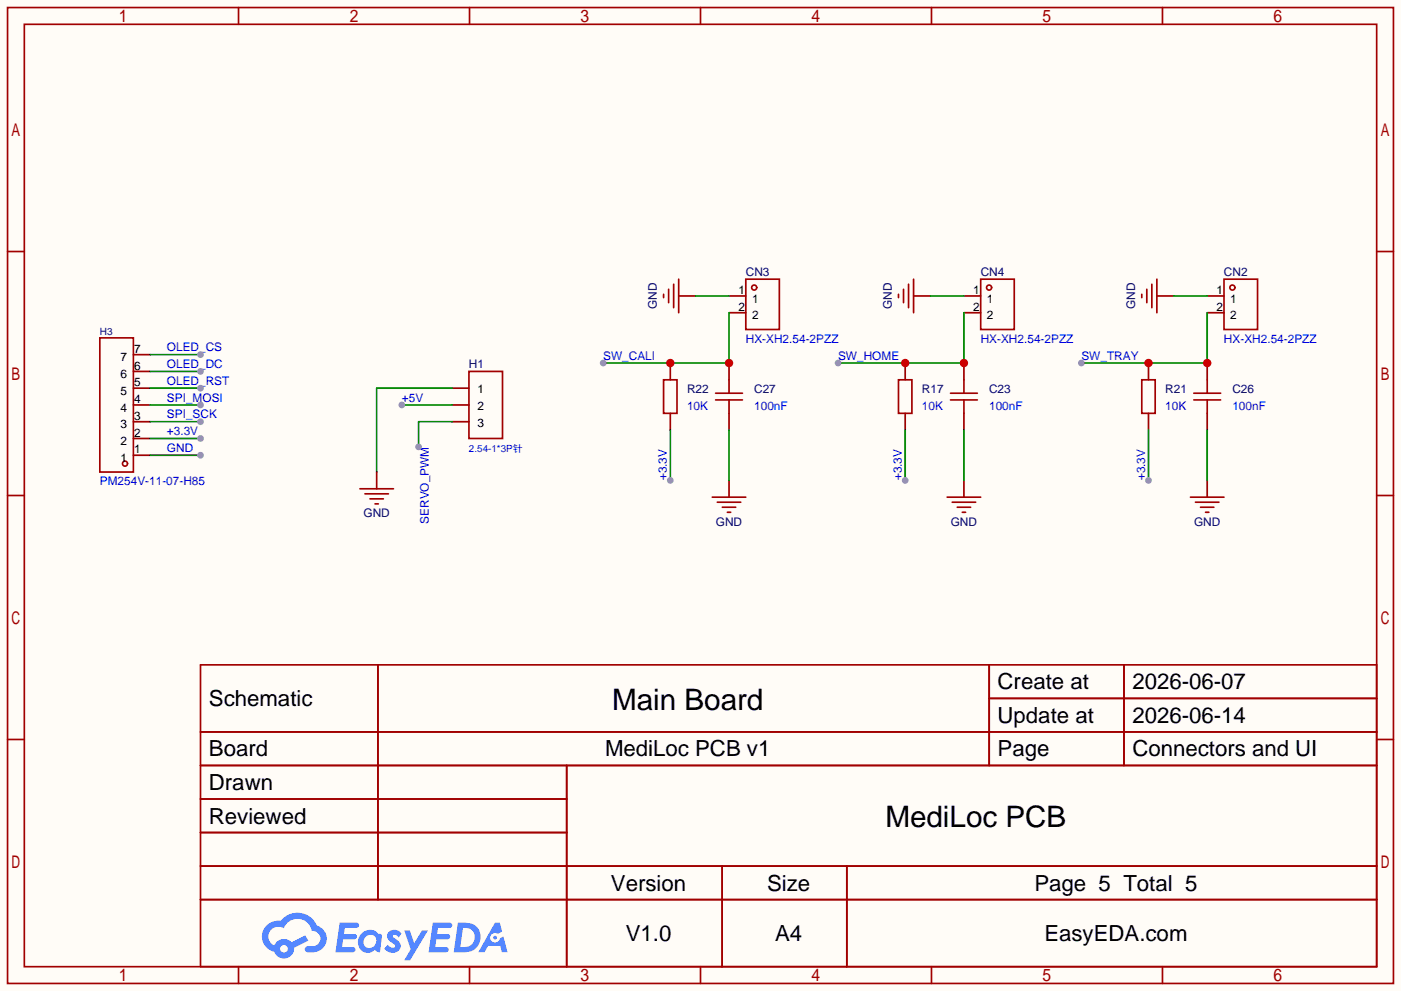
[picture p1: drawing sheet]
<svg xmlns="http://www.w3.org/2000/svg" width="212mm" height="150mm" viewBox="0 0 212 150" stroke-linecap="round" stroke-linejoin="round" font-family="sans-serif">
<path d="M0 0h212.1v150.1h-212.1z" fill="#fffcf7"/>
<g fill="none" stroke="#a10000" stroke-width=".25">
<path d="M1.1 1.1h209.8v147.9h-209.8zM3.7 3.7h204.7v142.7h-204.7zM36.1 1.1v2.6M71.1 1.1v2.6M106 1.1v2.6M141 1.1v2.6M176 1.1v2.6M1.1 38.1h2.6M208.4 38.1h2.5M1.1 75.1h2.6M208.4 75.1h2.5M1.1 112h2.6"/>
<path d="M30.4 100.7h178v45.7h-178zM30.4 110.9h178M30.4 116h178M57.2 100.7v35.6M85.8 116v30.4M149.8 100.7v15.3M149.8 105.8h58.6M170.2 100.7v15.3M208.4 112h2.5M30.4 121h55.4M30.4 131.2h178M30.4 126.1h55.4"/>
<path d="M30.4 136.3h178M109.3 131.2v15.2M128.2 131.2v15.2M36.1 146.4v2.6M71.1 146.4v2.6M106 146.4v2.6M141 146.4v2.6M176 146.4v2.6"/>
</g>
<g fill="#5487ff">
<path d="M58.9 141.1a1.3 1.3 0 0 1 1.9 .3l-.4 .6a.54 .54 0 0 0-1-.2l.1 .1a2.32 2.32 0 0 1 1.2 1.4 1.36 1.36 0 0 1-1.1 1 1.36 1.36 0 0 1-1.4-.6l.5-.6a.7 .7 0 0 0 1.1 .3v-.3a2.4 2.4 0 0 1-1.2-1.3l.1-.5z"/>
<path d="M61.2 140.9h.8l.7 2 1.2-2h.9l-2.7 4.6h-.9l1-1.7z"/>
<path d="M51.4 139.8h1.7a1.31 1.31 0 0 1 1.2 .2 .4 .4 0 0 1-.4 .6h-1.7l-.1 .9h1.6a.4 .4 0 0 1 .3 .4 .4 .4 0 0 1-.4 .4h-1.7l-.1 1.2h.8a1.23 1.23 0 0 1 1.2 .2 .39 .39 0 0 1-.4 .5h-2.6z"/>
<path d="M65.5 139.8h1.7a1.32 1.32 0 0 1 1.2 .2 .39 .39 0 0 1-.3 .6h-1.8l-.1 .9h1.6a.4 .4 0 0 1 .4 .4 .4 .4 0 0 1-.5 .4h-1.6l-.2 1.2h.8a1.23 1.23 0 0 1 1.2 .2 .39 .39 0 0 1-.4 .5h-2.6z"/>
<path d="M74.9 139.8h.8l.3 1.3-.6 .4a.75 .75 0 0 0-1.1 .3 .75 .75 0 0 0 .4 1 .75 .75 0 0 0 1-.7l.5-.2 .6 2.3h-.8l-.3-.9h-1.8l-.5 .9h-1z"/>
<path d="M69.3 139.8l-.6 4.4h1.4a2.27 2.27 0 0 0 2.6-1.6 2.27 2.27 0 0 0-1.4-2.7zM70.1 140.6a1.5 1.5 0 0 1 1.8 1.5 1.5 1.5 0 0 1-1.9 1.4h-.3z"/>
<path d="M54.7 141.4a1.62 1.62 0 0 0-.4 2.1 1.62 1.62 0 0 0 2.1 .7l.3-.3 .4 .3h.4l.3-2.4-.1-.3h-.2a.57 .57 0 0 1-.6-.4 1.73 1.73 0 0 0-2.2 .3zM55.3 141.9a.96 .96 0 0 1 1.5 0 .96 .96 0 0 1-.2 1.5 .95 .95 0 0 1-1.4-.1 .95 .95 0 0 1 .1-1.4z"/>
<path d="M40.4 140.2a2.37 2.37 0 0 0 1.1 4 1.54 1.54 0 0 0 1.8 1 1.54 1.54 0 0 0 1.2-1.6l2.2-1.1-.5-.8-2.1 1a1.57 1.57 0 0 0-2.6 .5 1.5 1.5 0 0 1-.7-2.1 1.5 1.5 0 0 1 2.2-.5 2.23 2.23 0 0 1 2.3-1.4 2.23 2.23 0 0 1 1.9 1.8 1.16 1.16 0 0 1 1.3 1.1 1.16 1.16 0 0 1-1.1 1.2h-.7a.47 .47 0 0 0-.6 .4 .47 .47 0 0 0 .5 .6 2.26 2.26 0 0 0 2.8-2.6 2.12 2.12 0 0 0-1.4-1.5 3.2 3.2 0 0 0-5.5-.7h-.3a2.55 2.55 0 0 0-1.8 .7zM42.4 143.7a.6 .6 0 0 1 1.2 0 .6 .6 0 0 1-1.2 0z"/>
<circle cx="74.9" cy="142" r=".28"/>
</g>
<g fill="none" stroke="#a10000" stroke-width=".25">
<path d="M15.1 51.2h5.1v20.3h-5.1zM71 56.3h5.1v10.1h-5.1zM100.5 57.5h2v5.1h-2zM100.5 44.6v.5M101.2 43.8v2M102 43.1v3.5M102.7 42.3v5.1M108.3 59.6h4.1M110.4 57.5v2.1M112.9 42.3h5.1v7.6h-5.1zM136 57.5h2v5.1h-2zM136 44.6v.5"/>
<path d="M136.8 43.8v2M137.5 43.1v3.5M138.3 42.3v5.1M143.9 59.6h4.1M145.9 57.5v2.1M148.5 42.3h5v7.6h-5zM172.8 57.5h2.1v5.1h-2.1zM172.8 44.6v.5M173.6 43.8v2M174.4 43.1v3.5M175.1 42.3v5.1M180.7 59.6h4.1"/>
<path d="M182.8 57.5v2.1M185.3 42.3h5.1v7.6h-5.1zM108.3 60.6h4.1M110.4 60.6v2M143.9 60.6h4.1M145.9 60.6v2M180.7 60.6h4.1M182.8 60.6v2"/>
<circle cx="114.2" cy="43.6" r=".38"/>
<circle cx="149.7" cy="43.6" r=".38"/>
<circle cx="186.6" cy="43.6" r=".38"/>
<circle cx="18.9" cy="70.2" r=".38"/>
</g>
<g fill="none" stroke="#870000" stroke-width=".25">
<path d="M20.2 58.8h2.5M20.2 56.3h2.5M20.2 53.7h2.5M68.5 58.8h2.5M101.5 55v2.5M102.7 44.8h2.6M110.4 55v2.5M110.4 44.8h2.5M110.4 47.4h2.5M137 55v2.5M138.3 44.8h2.5M145.9 55v2.5"/>
<path d="M145.9 44.8h2.6M145.9 47.4h2.6M173.9 55v2.5M175.1 44.8h2.6M182.8 55v2.5M182.8 44.8h2.5M182.8 47.4h2.5M20.2 63.9h2.5M20.2 61.3h2.5M20.2 69h2.5M20.2 66.4h2.5M68.5 63.9h2.5"/>
<path d="M68.5 61.3h2.5M101.5 62.6v2.6M110.4 62.6v2.6M137 62.6v2.6M145.9 62.6v2.6M173.9 62.6v2.6M182.8 62.6v2.6"/>
</g>
<path d="M105.3 44.8h5.1M140.8 44.8h5.1M177.7 44.8h5.1M60.8 61.3h7.7" fill="none" stroke="#008700" stroke-width=".25"/>
<circle cx="60.8" cy="61.3" r=".51" fill="#999"/>
<path d="M68.5 58.8h-11.5v12.7M68.5 63.9h-5.1v3.8" fill="none" stroke="#008700" stroke-width=".25"/>
<path d="M57 71.5v2.5" fill="none" stroke="#870000" stroke-width=".25"/>
<path d="M54.5 74h5.1M55.2 74.8h3.6M56 75.6h2M56.8 76.3h.5" fill="none" stroke="#a10000" stroke-width=".25"/>
<circle cx="63.4" cy="67.7" r=".51" fill="#999"/>
<path d="M182.8 47.4v7.6h-19.1" fill="none" stroke="#008700" stroke-width=".25"/>
<g fill="#c00">
<circle cx="182.8" cy="55" r=".63"/>
<circle cx="173.9" cy="55" r=".63"/>
</g>
<circle cx="163.7" cy="55" r=".51" fill="#999"/>
<path d="M145.9 47.4v7.6h-19" fill="none" stroke="#008700" stroke-width=".25"/>
<g fill="#c00">
<circle cx="137" cy="55" r=".63"/>
<circle cx="145.9" cy="55" r=".63"/>
</g>
<circle cx="126.9" cy="55" r=".51" fill="#999"/>
<path d="M110.4 47.4v7.6h-19.1" fill="none" stroke="#008700" stroke-width=".25"/>
<g fill="#c00">
<circle cx="110.4" cy="55" r=".63"/>
<circle cx="101.5" cy="55" r=".63"/>
</g>
<circle cx="91.3" cy="55" r=".51" fill="#999"/>
<path d="M173.9 65.2v7.6" fill="none" stroke="#008700" stroke-width=".25"/>
<circle cx="173.9" cy="72.8" r=".51" fill="#999"/>
<path d="M137 65.2v7.6" fill="none" stroke="#008700" stroke-width=".25"/>
<circle cx="137" cy="72.8" r=".51" fill="#999"/>
<path d="M101.5 65.2v7.6" fill="none" stroke="#008700" stroke-width=".25"/>
<circle cx="101.5" cy="72.8" r=".51" fill="#999"/>
<path d="M110.4 72.8v2.5M145.9 72.8v2.5M182.8 72.8v2.5" fill="none" stroke="#870000" stroke-width=".25"/>
<path d="M107.8 75.3h5.1M108.6 76.1h3.5M109.3 76.8h2.1M110.1 77.6h.5M143.4 75.3h5.1M144.1 76.1h3.6M144.9 76.8h2M145.7 77.6h.5M180.2 75.3h5.1M181 76.1h3.5M181.7 76.8h2.1M182.5 77.6h.5" fill="none" stroke="#a10000" stroke-width=".25"/>
<path d="M22.7 69h7.7M110.4 65.2v7.6M145.9 65.2v7.6M182.8 65.2v7.6" fill="none" stroke="#008700" stroke-width=".25"/>
<circle cx="30.4" cy="69" r=".51" fill="#999"/>
<path d="M22.7 66.4h7.7" fill="none" stroke="#008700" stroke-width=".25"/>
<circle cx="30.4" cy="66.4" r=".51" fill="#999"/>
<path d="M22.7 63.9h7.7" fill="none" stroke="#008700" stroke-width=".25"/>
<circle cx="30.4" cy="63.9" r=".51" fill="#999"/>
<path d="M22.7 61.3h7.7" fill="none" stroke="#008700" stroke-width=".25"/>
<circle cx="30.4" cy="61.3" r=".51" fill="#999"/>
<path d="M22.7 58.8h7.7" fill="none" stroke="#008700" stroke-width=".25"/>
<circle cx="30.4" cy="58.8" r=".51" fill="#999"/>
<path d="M22.7 56.3h7.7" fill="none" stroke="#008700" stroke-width=".25"/>
<circle cx="30.4" cy="56.3" r=".51" fill="#999"/>
<path d="M22.7 53.7h7.7" fill="none" stroke="#008700" stroke-width=".25"/>
<circle cx="30.4" cy="53.7" r=".51" fill="#999"/>
<g font-size="4.5">
<text x="92.7" y="107.5">Main Board</text>
<text x="134" y="125.3">MediLoc PCB</text>
</g>
<g font-size="3.4">
<text x="31.6" y="107">Schematic</text>
<text x="151" y="104.4">Create at</text>
<text x="171.4" y="104.4">2026-06-07</text>
<text x="151" y="109.5">Update at</text>
<text x="171.4" y="109.5">2026-06-14</text>
<text x="31.6" y="114.6">Board</text>
<text x="31.6" y="119.7">Drawn</text>
<text x="91.6" y="114.6">MediLoc PCB v1</text>
<text x="151" y="114.6">Page</text>
<text x="171.4" y="114.6">Connectors and UI</text>
<text x="31.6" y="124.7">Reviewed</text>
<text x="92.5" y="134.9">Version</text>
<text x="116.1" y="134.9">Size</text>
<text x="156.6" y="134.9">Page 5 Total 5</text>
<text x="94.7" y="142.5">V1.0</text>
<text x="117.3" y="142.5">A4</text>
<text x="158.1" y="142.5">EasyEDA.com</text>
</g>
<g font-size="1.8" fill="#000080">
<text x="112.9" y="41.8">CN3</text>
<text x="148.5" y="41.8">CN4</text>
<text x="185.3" y="41.8">CN2</text>
<text x="99.4" y="46.8" transform="rotate(-90 99.4 46.8)">GND</text>
<text x="135" y="46.8" transform="rotate(-90 135 46.8)">GND</text>
<text x="171.8" y="46.8" transform="rotate(-90 171.8 46.8)">GND</text>
<text x="71" y="55.8">H1</text>
<text x="104" y="59.6">R22</text>
<text x="114.2" y="59.6">C27</text>
<text x="139.6" y="59.6">R17</text>
<text x="149.7" y="59.6">C23</text>
<text x="176.4" y="59.6">R21</text>
<text x="186.6" y="59.6">C26</text>
<text x="55" y="78.4">GND</text>
<text x="108.4" y="79.6">GND</text>
<text x="143.9" y="79.6">GND</text>
<text x="180.8" y="79.6">GND</text>
</g>
<g font-size="1.8">
<text x="111.8" y="44.6">1</text>
<text x="111.8" y="47.1">2</text>
<text x="113.8" y="45.8">1</text>
<text x="147.3" y="44.6">1</text>
<text x="147.3" y="47.1">2</text>
<text x="149.4" y="45.8">1</text>
<text x="184.2" y="44.6">1</text>
<text x="184.2" y="47.1">2</text>
<text x="186.2" y="45.8">1</text>
<text x="20.3" y="53.4">7</text>
<text x="113.8" y="48.4">2</text>
<text x="149.4" y="48.4">2</text>
<text x="186.2" y="48.4">2</text>
<text x="18.3" y="59.8">5</text>
<text x="18.3" y="57.3">6</text>
<text x="18.3" y="54.7">7</text>
<text x="20.3" y="58.5">5</text>
<text x="20.3" y="56">6</text>
<text x="72.3" y="59.5">1</text>
<text x="18.3" y="64.9">3</text>
<text x="18.3" y="62.3">4</text>
<text x="20.3" y="63.6">3</text>
<text x="20.3" y="61.1">4</text>
<text x="72.3" y="64.6">3</text>
<text x="72.3" y="62.1">2</text>
<text x="18.3" y="70">1</text>
<text x="18.3" y="67.4">2</text>
<text x="20.3" y="68.7">1</text>
<text x="20.3" y="66.1">2</text>
</g>
<g font-size="1.8" fill="#00f">
<text x="25.3" y="53.2">OLED_CS</text>
<text x="112.9" y="51.9">HX-XH2.54-2PZZ</text>
<text x="148.5" y="51.9">HX-XH2.54-2PZZ</text>
<text x="185.3" y="51.9">HX-XH2.54-2PZZ</text>
<text x="25.3" y="58.3">OLED_RST</text>
<text x="25.3" y="55.8">OLED_DC</text>
<text x="91.3" y="54.5">SW_CALI</text>
<text x="126.9" y="54.5">SW_HOME</text>
<text x="163.7" y="54.5">SW_TRAY</text>
<text x="25.3" y="65.9">+3.3V</text>
<text x="25.3" y="63.4">SPI_SCK</text>
<text x="25.3" y="60.8">SPI_MOSI</text>
<text x="60.8" y="60.8">+5V</text>
<text x="104" y="62.1">10K</text>
<text x="114.2" y="62.1">100nF</text>
<text x="139.6" y="62.1">10K</text>
<text x="149.7" y="62.1">100nF</text>
<text x="176.4" y="62.1">10K</text>
<text x="186.6" y="62.1">100nF</text>
<text x="25.3" y="68.5">GND</text>
<text x="15.1" y="73.5">PM254V-11-07-H85</text>
<text x="101" y="72.8" transform="rotate(-90 101 72.8)">+3.3V</text>
<text x="136.5" y="72.8" transform="rotate(-90 136.5 72.8)">+3.3V</text>
<text x="173.4" y="72.8" transform="rotate(-90 173.4 72.8)">+3.3V</text>
<text x="64.9" y="79.3" transform="rotate(-90 64.9 79.3)">SERVO_PWM</text>
</g>
<text font-size="1.5" fill="#000080" x="15.1" y="50.7">H3</text>
<text font-size="1.5" fill="#00f" x="71" y="68.4">2.54-1*3P针</text>
</svg>
